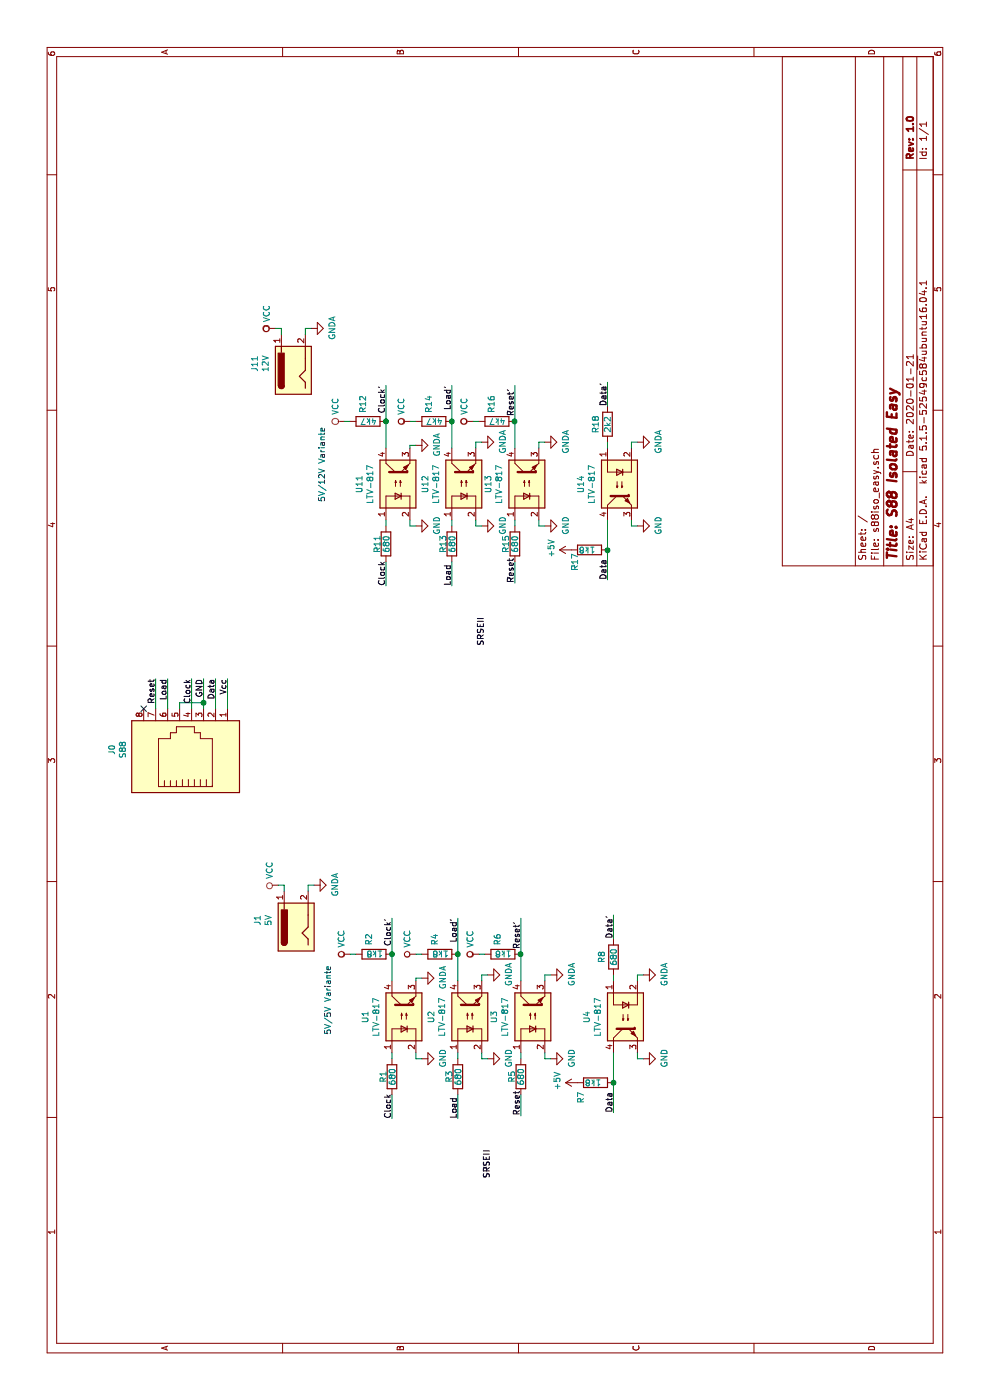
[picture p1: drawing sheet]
EESchema Schematic File Version 4
EELAYER 30 0
EELAYER END
$Descr A4 11693 8268
encoding utf-8
Sheet 1 1
Title "S88 Isolated Easy"
Date "2020-01-21"
Rev "1.0"
Comp ""
Comment1 ""
Comment2 ""
Comment3 ""
Comment4 ""
$EndDescr
Text Notes 3050 2775 0    50   ~ 0
5V/5V Variante
Text Label 1850 4100 0    50   ~ 0
SRSEII
Text Label 4000 4350 2    50   ~ 0
Reset'
Text Label 4025 3825 2    50   ~ 0
Load'
Text Label 4025 3275 2    50   ~ 0
Clock'
Text Label 2375 4350 0    50   ~ 0
Reset
Text Label 2350 3825 0    50   ~ 0
Load
Text Label 2350 3275 0    50   ~ 0
Clock
Wire Wire Line
	2550 4350 2375 4350
Wire Wire Line
	2550 3825 2350 3825
Wire Wire Line
	2550 3275 2350 3275
$Comp
L Device:R R3
U 1 1
P 2700 3825
F 0 "R3" V 2625 3825 50  0000 C CNN
F 1 "680" V 2700 3825 50  0000 C CNN
F 2 "" V 2630 3825 50  0001 C CNN
F 3 "~" H 2700 3825 50  0001 C CNN
	1    2700 3825
	0    1    1    0   
$EndComp
Wire Wire Line
	2850 3475 2850 3525
Wire Wire Line
	2900 3475 2850 3475
$Comp
L power:GND #PWR0101
U 1 1
P 2850 3525
F 0 "#PWR0101" H 2850 3275 50  0001 C CNN
F 1 "GND" H 2855 3352 50  0000 C CNN
F 2 "" H 2850 3525 50  0001 C CNN
F 3 "" H 2850 3525 50  0001 C CNN
	1    2850 3525
	1    0    0    -1  
$EndComp
Wire Wire Line
	3725 4000 3725 4050
Wire Wire Line
	3725 3475 3725 3525
Wire Wire Line
	3725 2925 3725 2975
$Comp
L power:VCC #PWR0102
U 1 1
P 3725 2925
F 0 "#PWR0102" H 3725 2775 50  0001 C CNN
F 1 "VCC" H 3850 3000 50  0000 C CNN
F 2 "" H 3725 2925 50  0001 C CNN
F 3 "" H 3725 2925 50  0001 C CNN
	1    3725 2925
	1    0    0    -1  
$EndComp
$Comp
L power:VCC #PWR0103
U 1 1
P 3725 3475
F 0 "#PWR0103" H 3725 3325 50  0001 C CNN
F 1 "VCC" H 3850 3550 50  0000 C CNN
F 2 "" H 3725 3475 50  0001 C CNN
F 3 "" H 3725 3475 50  0001 C CNN
	1    3725 3475
	1    0    0    -1  
$EndComp
$Comp
L power:VCC #PWR0104
U 1 1
P 3725 4000
F 0 "#PWR0104" H 3725 3850 50  0001 C CNN
F 1 "VCC" H 3850 4075 50  0000 C CNN
F 2 "" H 3725 4000 50  0001 C CNN
F 3 "" H 3725 4000 50  0001 C CNN
	1    3725 4000
	1    0    0    -1  
$EndComp
Connection ~ 3725 4350
Wire Wire Line
	3725 4350 4025 4350
Connection ~ 3725 3825
Wire Wire Line
	3725 3825 4025 3825
Connection ~ 3725 3275
Wire Wire Line
	3725 3275 4025 3275
Wire Wire Line
	3525 3475 3525 3525
Wire Wire Line
	3500 3475 3525 3475
Wire Wire Line
	3500 3275 3725 3275
Wire Wire Line
	3500 3825 3725 3825
$Comp
L power:+5V #PWR0105
U 1 1
P 2650 4825
F 0 "#PWR0105" H 2650 4675 50  0001 C CNN
F 1 "+5V" H 2665 4998 50  0000 C CNN
F 2 "" H 2650 4825 50  0001 C CNN
F 3 "" H 2650 4825 50  0001 C CNN
	1    2650 4825
	1    0    0    -1  
$EndComp
Text Label 2400 5125 0    50   ~ 0
Data
Text Label 4050 5125 2    50   ~ 0
Data'
Wire Wire Line
	3550 5325 3550 5375
Wire Wire Line
	3500 5325 3550 5325
$Comp
L power:GNDA #PWR0106
U 1 1
P 3550 5375
F 0 "#PWR0106" H 3550 5125 50  0001 C CNN
F 1 "GNDA" H 3555 5202 50  0000 C CNN
F 2 "" H 3550 5375 50  0001 C CNN
F 3 "" H 3550 5375 50  0001 C CNN
	1    3550 5375
	1    0    0    -1  
$EndComp
Wire Wire Line
	3500 4350 3725 4350
Wire Wire Line
	3550 4550 3550 4600
Wire Wire Line
	3500 4550 3550 4550
Wire Wire Line
	3550 4025 3550 4075
Wire Wire Line
	3500 4025 3550 4025
$Comp
L power:GNDA #PWR0107
U 1 1
P 3550 4600
F 0 "#PWR0107" H 3550 4350 50  0001 C CNN
F 1 "GNDA" H 3555 4427 50  0000 C CNN
F 2 "" H 3550 4600 50  0001 C CNN
F 3 "" H 3550 4600 50  0001 C CNN
	1    3550 4600
	1    0    0    -1  
$EndComp
$Comp
L power:GNDA #PWR0108
U 1 1
P 3550 4075
F 0 "#PWR0108" H 3550 3825 50  0001 C CNN
F 1 "GNDA" H 3555 3902 50  0000 C CNN
F 2 "" H 3550 4075 50  0001 C CNN
F 3 "" H 3550 4075 50  0001 C CNN
	1    3550 4075
	1    0    0    -1  
$EndComp
$Comp
L power:GNDA #PWR0109
U 1 1
P 3525 3525
F 0 "#PWR0109" H 3525 3275 50  0001 C CNN
F 1 "GNDA" H 3530 3352 50  0000 C CNN
F 2 "" H 3525 3525 50  0001 C CNN
F 3 "" H 3525 3525 50  0001 C CNN
	1    3525 3525
	1    0    0    -1  
$EndComp
$Comp
L Device:R R2
U 1 1
P 3725 3125
F 0 "R2" H 3795 3171 50  0000 L CNN
F 1 "1k8" V 3725 3050 50  0000 L CNN
F 2 "" V 3655 3125 50  0001 C CNN
F 3 "~" H 3725 3125 50  0001 C CNN
	1    3725 3125
	1    0    0    -1  
$EndComp
$Comp
L Device:R R4
U 1 1
P 3725 3675
F 0 "R4" H 3795 3721 50  0000 L CNN
F 1 "1k8" V 3725 3600 50  0000 L CNN
F 2 "" V 3655 3675 50  0001 C CNN
F 3 "~" H 3725 3675 50  0001 C CNN
	1    3725 3675
	1    0    0    -1  
$EndComp
$Comp
L Device:R R6
U 1 1
P 3725 4200
F 0 "R6" H 3795 4246 50  0000 L CNN
F 1 "1k8" V 3725 4125 50  0000 L CNN
F 2 "" V 3655 4200 50  0001 C CNN
F 3 "~" H 3725 4200 50  0001 C CNN
	1    3725 4200
	1    0    0    -1  
$EndComp
$Comp
L power:GND #PWR0110
U 1 1
P 2850 5375
F 0 "#PWR0110" H 2850 5125 50  0001 C CNN
F 1 "GND" H 2855 5202 50  0000 C CNN
F 2 "" H 2850 5375 50  0001 C CNN
F 3 "" H 2850 5375 50  0001 C CNN
	1    2850 5375
	1    0    0    -1  
$EndComp
Wire Wire Line
	2850 5325 2850 5375
Wire Wire Line
	2900 5325 2850 5325
Connection ~ 2650 5125
Wire Wire Line
	2650 5125 2400 5125
Wire Wire Line
	2900 5125 2650 5125
$Comp
L Device:R R7
U 1 1
P 2650 4975
F 0 "R7" H 2475 5100 50  0000 L CNN
F 1 "1k8" V 2650 4925 50  0000 L CNN
F 2 "" V 2580 4975 50  0001 C CNN
F 3 "~" H 2650 4975 50  0001 C CNN
	1    2650 4975
	1    0    0    -1  
$EndComp
Wire Wire Line
	2850 4025 2850 4075
Wire Wire Line
	2900 4025 2850 4025
$Comp
L power:GND #PWR0111
U 1 1
P 2850 4075
F 0 "#PWR0111" H 2850 3825 50  0001 C CNN
F 1 "GND" H 2855 3902 50  0000 C CNN
F 2 "" H 2850 4075 50  0001 C CNN
F 3 "" H 2850 4075 50  0001 C CNN
	1    2850 4075
	1    0    0    -1  
$EndComp
Wire Wire Line
	2850 4550 2850 4600
Wire Wire Line
	2900 4550 2850 4550
$Comp
L power:GND #PWR0112
U 1 1
P 2850 4600
F 0 "#PWR0112" H 2850 4350 50  0001 C CNN
F 1 "GND" H 2855 4427 50  0000 C CNN
F 2 "" H 2850 4600 50  0001 C CNN
F 3 "" H 2850 4600 50  0001 C CNN
	1    2850 4600
	1    0    0    -1  
$EndComp
Wire Wire Line
	3850 5125 4050 5125
Wire Wire Line
	3500 5125 3550 5125
Wire Wire Line
	2850 4350 2900 4350
Wire Wire Line
	2850 3825 2900 3825
Wire Wire Line
	2850 3275 2900 3275
$Comp
L Device:R R1
U 1 1
P 2700 3275
F 0 "R1" V 2625 3275 50  0000 C CNN
F 1 "680" V 2700 3275 50  0000 C CNN
F 2 "" V 2630 3275 50  0001 C CNN
F 3 "~" H 2700 3275 50  0001 C CNN
	1    2700 3275
	0    1    1    0   
$EndComp
$Comp
L Device:R R5
U 1 1
P 2700 4350
F 0 "R5" V 2625 4350 50  0000 C CNN
F 1 "680" V 2700 4350 50  0000 C CNN
F 2 "" V 2630 4350 50  0001 C CNN
F 3 "~" H 2700 4350 50  0001 C CNN
	1    2700 4350
	0    1    1    0   
$EndComp
$Comp
L Device:R R8
U 1 1
P 3700 5125
F 0 "R8" V 3600 5125 50  0000 C CNN
F 1 "680" V 3700 5125 50  0000 C CNN
F 2 "" V 3630 5125 50  0001 C CNN
F 3 "~" H 3700 5125 50  0001 C CNN
	1    3700 5125
	0    1    1    0   
$EndComp
$Comp
L Isolator:LTV-817 U4
U 1 1
P 3200 5225
F 0 "U4" H 3200 5550 50  0000 C CNN
F 1 "LTV-817" H 3200 5459 50  0000 C CNN
F 2 "Package_DIP:DIP-4_W7.62mm" H 3000 5025 50  0001 L CIN
F 3 "http://www.us.liteon.com/downloads/LTV-817-827-847.PDF" H 3200 5125 50  0001 L CNN
	1    3200 5225
	-1   0    0    -1  
$EndComp
$Comp
L Isolator:LTV-817 U3
U 1 1
P 3200 4450
F 0 "U3" H 3200 4775 50  0000 C CNN
F 1 "LTV-817" H 3200 4684 50  0000 C CNN
F 2 "Package_DIP:DIP-4_W7.62mm" H 3000 4250 50  0001 L CIN
F 3 "http://www.us.liteon.com/downloads/LTV-817-827-847.PDF" H 3200 4350 50  0001 L CNN
	1    3200 4450
	1    0    0    -1  
$EndComp
$Comp
L Isolator:LTV-817 U2
U 1 1
P 3200 3925
F 0 "U2" H 3200 4250 50  0000 C CNN
F 1 "LTV-817" H 3200 4159 50  0000 C CNN
F 2 "Package_DIP:DIP-4_W7.62mm" H 3000 3725 50  0001 L CIN
F 3 "http://www.us.liteon.com/downloads/LTV-817-827-847.PDF" H 3200 3825 50  0001 L CNN
	1    3200 3925
	1    0    0    -1  
$EndComp
$Comp
L Isolator:LTV-817 U1
U 1 1
P 3200 3375
F 0 "U1" H 3200 3700 50  0000 C CNN
F 1 "LTV-817" H 3200 3609 50  0000 C CNN
F 2 "Package_DIP:DIP-4_W7.62mm" H 3000 3175 50  0001 L CIN
F 3 "http://www.us.liteon.com/downloads/LTV-817-827-847.PDF" H 3200 3275 50  0001 L CNN
	1    3200 3375
	1    0    0    -1  
$EndComp
Text Notes 7500 2725 0    50   ~ 0
5V/12V Variante
Text Label 6300 4050 0    50   ~ 0
SRSEII
Text Label 8450 4300 2    50   ~ 0
Reset'
Text Label 8475 3775 2    50   ~ 0
Load'
Text Label 8475 3225 2    50   ~ 0
Clock'
Text Label 6825 4300 0    50   ~ 0
Reset
Text Label 6800 3775 0    50   ~ 0
Load
Text Label 6800 3225 0    50   ~ 0
Clock
Wire Wire Line
	7000 4300 6825 4300
Wire Wire Line
	7000 3775 6800 3775
Wire Wire Line
	7000 3225 6800 3225
$Comp
L Device:R R13
U 1 1
P 7150 3775
F 0 "R13" V 7075 3775 50  0000 C CNN
F 1 "680" V 7150 3775 50  0000 C CNN
F 2 "" V 7080 3775 50  0001 C CNN
F 3 "~" H 7150 3775 50  0001 C CNN
	1    7150 3775
	0    1    1    0   
$EndComp
Wire Wire Line
	7300 3425 7300 3475
Wire Wire Line
	7350 3425 7300 3425
$Comp
L power:GND #PWR0113
U 1 1
P 7300 3475
F 0 "#PWR0113" H 7300 3225 50  0001 C CNN
F 1 "GND" H 7305 3302 50  0000 C CNN
F 2 "" H 7300 3475 50  0001 C CNN
F 3 "" H 7300 3475 50  0001 C CNN
	1    7300 3475
	1    0    0    -1  
$EndComp
Wire Wire Line
	8175 3950 8175 4000
Wire Wire Line
	8175 3425 8175 3475
Wire Wire Line
	8175 2875 8175 2925
$Comp
L power:VCC #PWR0114
U 1 1
P 8175 2875
F 0 "#PWR0114" H 8175 2725 50  0001 C CNN
F 1 "VCC" H 8300 2950 50  0000 C CNN
F 2 "" H 8175 2875 50  0001 C CNN
F 3 "" H 8175 2875 50  0001 C CNN
	1    8175 2875
	1    0    0    -1  
$EndComp
$Comp
L power:VCC #PWR0115
U 1 1
P 8175 3425
F 0 "#PWR0115" H 8175 3275 50  0001 C CNN
F 1 "VCC" H 8300 3500 50  0000 C CNN
F 2 "" H 8175 3425 50  0001 C CNN
F 3 "" H 8175 3425 50  0001 C CNN
	1    8175 3425
	1    0    0    -1  
$EndComp
$Comp
L power:VCC #PWR0116
U 1 1
P 8175 3950
F 0 "#PWR0116" H 8175 3800 50  0001 C CNN
F 1 "VCC" H 8300 4025 50  0000 C CNN
F 2 "" H 8175 3950 50  0001 C CNN
F 3 "" H 8175 3950 50  0001 C CNN
	1    8175 3950
	1    0    0    -1  
$EndComp
Connection ~ 8175 4300
Wire Wire Line
	8175 4300 8475 4300
Connection ~ 8175 3775
Wire Wire Line
	8175 3775 8475 3775
Connection ~ 8175 3225
Wire Wire Line
	8175 3225 8475 3225
Wire Wire Line
	7975 3425 7975 3475
Wire Wire Line
	7950 3425 7975 3425
Wire Wire Line
	7950 3225 8175 3225
Wire Wire Line
	7950 3775 8175 3775
$Comp
L power:+5V #PWR0117
U 1 1
P 7100 4775
F 0 "#PWR0117" H 7100 4625 50  0001 C CNN
F 1 "+5V" H 7115 4948 50  0000 C CNN
F 2 "" H 7100 4775 50  0001 C CNN
F 3 "" H 7100 4775 50  0001 C CNN
	1    7100 4775
	1    0    0    -1  
$EndComp
Text Label 6850 5075 0    50   ~ 0
Data
Text Label 8500 5075 2    50   ~ 0
Data'
Wire Wire Line
	8000 5275 8000 5325
Wire Wire Line
	7950 5275 8000 5275
$Comp
L power:GNDA #PWR0118
U 1 1
P 8000 5325
F 0 "#PWR0118" H 8000 5075 50  0001 C CNN
F 1 "GNDA" H 8005 5152 50  0000 C CNN
F 2 "" H 8000 5325 50  0001 C CNN
F 3 "" H 8000 5325 50  0001 C CNN
	1    8000 5325
	1    0    0    -1  
$EndComp
Wire Wire Line
	7950 4300 8175 4300
Wire Wire Line
	8000 4500 8000 4550
Wire Wire Line
	7950 4500 8000 4500
Wire Wire Line
	8000 3975 8000 4025
Wire Wire Line
	7950 3975 8000 3975
$Comp
L power:GNDA #PWR0119
U 1 1
P 8000 4550
F 0 "#PWR0119" H 8000 4300 50  0001 C CNN
F 1 "GNDA" H 8005 4377 50  0000 C CNN
F 2 "" H 8000 4550 50  0001 C CNN
F 3 "" H 8000 4550 50  0001 C CNN
	1    8000 4550
	1    0    0    -1  
$EndComp
$Comp
L power:GNDA #PWR0120
U 1 1
P 8000 4025
F 0 "#PWR0120" H 8000 3775 50  0001 C CNN
F 1 "GNDA" H 8005 3852 50  0000 C CNN
F 2 "" H 8000 4025 50  0001 C CNN
F 3 "" H 8000 4025 50  0001 C CNN
	1    8000 4025
	1    0    0    -1  
$EndComp
$Comp
L power:GNDA #PWR0121
U 1 1
P 7975 3475
F 0 "#PWR0121" H 7975 3225 50  0001 C CNN
F 1 "GNDA" H 7980 3302 50  0000 C CNN
F 2 "" H 7975 3475 50  0001 C CNN
F 3 "" H 7975 3475 50  0001 C CNN
	1    7975 3475
	1    0    0    -1  
$EndComp
$Comp
L Device:R R12
U 1 1
P 8175 3075
F 0 "R12" H 8245 3121 50  0000 L CNN
F 1 "4k7" V 8175 3000 50  0000 L CNN
F 2 "" V 8105 3075 50  0001 C CNN
F 3 "~" H 8175 3075 50  0001 C CNN
	1    8175 3075
	1    0    0    -1  
$EndComp
$Comp
L Device:R R14
U 1 1
P 8175 3625
F 0 "R14" H 8245 3671 50  0000 L CNN
F 1 "4k7" V 8175 3550 50  0000 L CNN
F 2 "" V 8105 3625 50  0001 C CNN
F 3 "~" H 8175 3625 50  0001 C CNN
	1    8175 3625
	1    0    0    -1  
$EndComp
$Comp
L Device:R R16
U 1 1
P 8175 4150
F 0 "R16" H 8245 4196 50  0000 L CNN
F 1 "4k7" V 8175 4075 50  0000 L CNN
F 2 "" V 8105 4150 50  0001 C CNN
F 3 "~" H 8175 4150 50  0001 C CNN
	1    8175 4150
	1    0    0    -1  
$EndComp
$Comp
L power:GND #PWR0122
U 1 1
P 7300 5325
F 0 "#PWR0122" H 7300 5075 50  0001 C CNN
F 1 "GND" H 7305 5152 50  0000 C CNN
F 2 "" H 7300 5325 50  0001 C CNN
F 3 "" H 7300 5325 50  0001 C CNN
	1    7300 5325
	1    0    0    -1  
$EndComp
Wire Wire Line
	7300 5275 7300 5325
Wire Wire Line
	7350 5275 7300 5275
Connection ~ 7100 5075
Wire Wire Line
	7100 5075 6850 5075
Wire Wire Line
	7350 5075 7100 5075
$Comp
L Device:R R17
U 1 1
P 7100 4925
F 0 "R17" H 6925 5050 50  0000 L CNN
F 1 "1k8" V 7100 4875 50  0000 L CNN
F 2 "" V 7030 4925 50  0001 C CNN
F 3 "~" H 7100 4925 50  0001 C CNN
	1    7100 4925
	1    0    0    -1  
$EndComp
Wire Wire Line
	7300 3975 7300 4025
Wire Wire Line
	7350 3975 7300 3975
$Comp
L power:GND #PWR0123
U 1 1
P 7300 4025
F 0 "#PWR0123" H 7300 3775 50  0001 C CNN
F 1 "GND" H 7305 3852 50  0000 C CNN
F 2 "" H 7300 4025 50  0001 C CNN
F 3 "" H 7300 4025 50  0001 C CNN
	1    7300 4025
	1    0    0    -1  
$EndComp
Wire Wire Line
	7300 4500 7300 4550
Wire Wire Line
	7350 4500 7300 4500
$Comp
L power:GND #PWR0124
U 1 1
P 7300 4550
F 0 "#PWR0124" H 7300 4300 50  0001 C CNN
F 1 "GND" H 7305 4377 50  0000 C CNN
F 2 "" H 7300 4550 50  0001 C CNN
F 3 "" H 7300 4550 50  0001 C CNN
	1    7300 4550
	1    0    0    -1  
$EndComp
Wire Wire Line
	8300 5075 8500 5075
Wire Wire Line
	7950 5075 8000 5075
Wire Wire Line
	7300 4300 7350 4300
Wire Wire Line
	7300 3775 7350 3775
Wire Wire Line
	7300 3225 7350 3225
$Comp
L Device:R R11
U 1 1
P 7150 3225
F 0 "R11" V 7075 3225 50  0000 C CNN
F 1 "680" V 7150 3225 50  0000 C CNN
F 2 "" V 7080 3225 50  0001 C CNN
F 3 "~" H 7150 3225 50  0001 C CNN
	1    7150 3225
	0    1    1    0   
$EndComp
$Comp
L Device:R R15
U 1 1
P 7150 4300
F 0 "R15" V 7075 4300 50  0000 C CNN
F 1 "680" V 7150 4300 50  0000 C CNN
F 2 "" V 7080 4300 50  0001 C CNN
F 3 "~" H 7150 4300 50  0001 C CNN
	1    7150 4300
	0    1    1    0   
$EndComp
$Comp
L Device:R R18
U 1 1
P 8150 5075
F 0 "R18" V 8050 5075 50  0000 C CNN
F 1 "2k2" V 8150 5075 50  0000 C CNN
F 2 "" V 8080 5075 50  0001 C CNN
F 3 "~" H 8150 5075 50  0001 C CNN
	1    8150 5075
	0    1    1    0   
$EndComp
$Comp
L Isolator:LTV-817 U14
U 1 1
P 7650 5175
F 0 "U14" H 7650 5500 50  0000 C CNN
F 1 "LTV-817" H 7650 5409 50  0000 C CNN
F 2 "Package_DIP:DIP-4_W7.62mm" H 7450 4975 50  0001 L CIN
F 3 "http://www.us.liteon.com/downloads/LTV-817-827-847.PDF" H 7650 5075 50  0001 L CNN
	1    7650 5175
	-1   0    0    -1  
$EndComp
$Comp
L Isolator:LTV-817 U13
U 1 1
P 7650 4400
F 0 "U13" H 7650 4725 50  0000 C CNN
F 1 "LTV-817" H 7650 4634 50  0000 C CNN
F 2 "Package_DIP:DIP-4_W7.62mm" H 7450 4200 50  0001 L CIN
F 3 "http://www.us.liteon.com/downloads/LTV-817-827-847.PDF" H 7650 4300 50  0001 L CNN
	1    7650 4400
	1    0    0    -1  
$EndComp
$Comp
L Isolator:LTV-817 U12
U 1 1
P 7650 3875
F 0 "U12" H 7650 4200 50  0000 C CNN
F 1 "LTV-817" H 7650 4109 50  0000 C CNN
F 2 "Package_DIP:DIP-4_W7.62mm" H 7450 3675 50  0001 L CIN
F 3 "http://www.us.liteon.com/downloads/LTV-817-827-847.PDF" H 7650 3775 50  0001 L CNN
	1    7650 3875
	1    0    0    -1  
$EndComp
$Comp
L Isolator:LTV-817 U11
U 1 1
P 7650 3325
F 0 "U11" H 7650 3650 50  0000 C CNN
F 1 "LTV-817" H 7650 3559 50  0000 C CNN
F 2 "Package_DIP:DIP-4_W7.62mm" H 7450 3125 50  0001 L CIN
F 3 "http://www.us.liteon.com/downloads/LTV-817-827-847.PDF" H 7650 3225 50  0001 L CNN
	1    7650 3325
	1    0    0    -1  
$EndComp
$Comp
L Connector:Barrel_Jack J1
U 1 1
P 3950 2475
F 0 "J1" H 4007 2800 50  0000 C CNN
F 1 "5V" H 4007 2709 50  0000 C CNN
F 2 "" H 4000 2435 50  0001 C CNN
F 3 "~" H 4000 2435 50  0001 C CNN
	1    3950 2475
	1    0    0    -1  
$EndComp
$Comp
L power:VCC #PWR0125
U 1 1
P 4300 2325
F 0 "#PWR0125" H 4300 2175 50  0001 C CNN
F 1 "VCC" H 4425 2400 50  0000 C CNN
F 2 "" H 4300 2325 50  0001 C CNN
F 3 "" H 4300 2325 50  0001 C CNN
	1    4300 2325
	1    0    0    -1  
$EndComp
$Comp
L power:GNDA #PWR0126
U 1 1
P 4300 2625
F 0 "#PWR0126" H 4300 2375 50  0001 C CNN
F 1 "GNDA" H 4305 2452 50  0000 C CNN
F 2 "" H 4300 2625 50  0001 C CNN
F 3 "" H 4300 2625 50  0001 C CNN
	1    4300 2625
	1    0    0    -1  
$EndComp
Wire Wire Line
	4250 2375 4300 2375
Wire Wire Line
	4300 2375 4300 2325
Wire Wire Line
	4250 2575 4300 2575
Wire Wire Line
	4300 2575 4300 2625
$Comp
L Connector:Barrel_Jack J11
U 1 1
P 8600 2450
F 0 "J11" H 8657 2775 50  0000 C CNN
F 1 "12V" H 8657 2684 50  0000 C CNN
F 2 "" H 8650 2410 50  0001 C CNN
F 3 "~" H 8650 2410 50  0001 C CNN
	1    8600 2450
	1    0    0    -1  
$EndComp
$Comp
L power:VCC #PWR0127
U 1 1
P 8950 2300
F 0 "#PWR0127" H 8950 2150 50  0001 C CNN
F 1 "VCC" H 9075 2375 50  0000 C CNN
F 2 "" H 8950 2300 50  0001 C CNN
F 3 "" H 8950 2300 50  0001 C CNN
	1    8950 2300
	1    0    0    -1  
$EndComp
$Comp
L power:GNDA #PWR0128
U 1 1
P 8950 2600
F 0 "#PWR0128" H 8950 2350 50  0001 C CNN
F 1 "GNDA" H 8955 2427 50  0000 C CNN
F 2 "" H 8950 2600 50  0001 C CNN
F 3 "" H 8950 2600 50  0001 C CNN
	1    8950 2600
	1    0    0    -1  
$EndComp
Wire Wire Line
	8900 2350 8950 2350
Wire Wire Line
	8950 2350 8950 2300
Wire Wire Line
	8900 2550 8950 2550
Wire Wire Line
	8950 2550 8950 2600
$Comp
L Connector:RJ45 J0
U 1 1
P 5375 1600
F 0 "J0" H 5432 2267 50  0000 C CNN
F 1 "S88" H 5432 2176 50  0000 C CNN
F 2 "" V 5375 1625 50  0001 C CNN
F 3 "~" V 5375 1625 50  0001 C CNN
	1    5375 1600
	1    0    0    -1  
$EndComp
NoConn ~ 5775 1200
Wire Wire Line
	5775 1300 6025 1300
Wire Wire Line
	5775 1400 6025 1400
Wire Wire Line
	5775 1500 5825 1500
Wire Wire Line
	5775 1800 6025 1800
Wire Wire Line
	5775 1900 6025 1900
Text Label 6025 1300 2    50   ~ 0
Reset
Text Label 6025 1400 2    50   ~ 0
Load
Text Label 6025 1900 2    50   ~ 0
Vcc
Text Label 6025 1800 2    50   ~ 0
Data
Text Label 6025 1700 2    50   ~ 0
GND
Wire Wire Line
	5775 1700 5825 1700
Wire Wire Line
	5775 1600 6025 1600
Wire Wire Line
	5825 1500 5825 1700
Connection ~ 5825 1700
Wire Wire Line
	5825 1700 6025 1700
Text Label 6025 1600 2    50   ~ 0
Clock
$EndSCHEMATC
